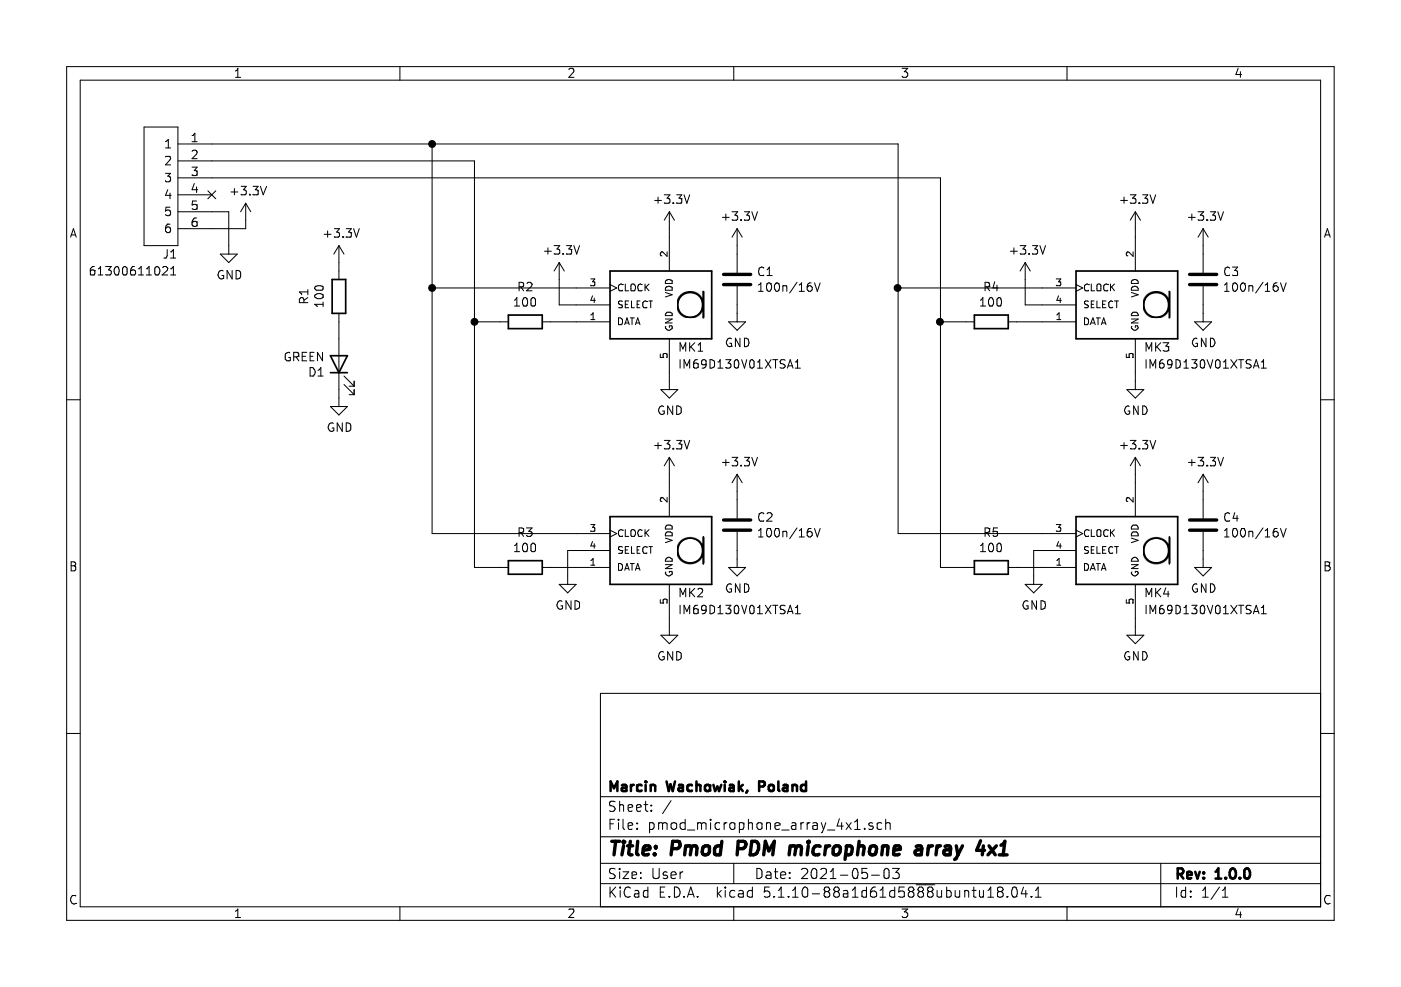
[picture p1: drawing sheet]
EESchema Schematic File Version 4
EELAYER 30 0
EELAYER END
$Descr User 8268 5827
encoding utf-8
Sheet 1 1
Title "Pmod PDM microphone array 4x1"
Date "2021-05-03"
Rev "1.0.0"
Comp "Marcin Wachowiak, Poland"
Comment1 ""
Comment2 ""
Comment3 ""
Comment4 ""
$EndDescr
$Comp
L pmod_microphone_array:61300611021 J1
U 1 1
P 1250 850
F 0 "J1" H 1450 200 50  0000 L CNN
F 1 "61300611021" H 1450 100 50  0000 L CNN
F 2 "pmod_microphone_array:61300611021" H 1700 700 50  0001 L CNN
F 3 "https://katalog.we-online.de/em/datasheet/6130xx11021.pdf" H 1700 600 50  0001 L CNN
F 4 "Wurth Elektronik WR-PHD 6130, 2.54mm Pitch, 6 Way, 1 Row, Right Angle Pin Header, Through Hole" H 1700 500 50  0001 L CNN "Description"
F 5 "2.54" H 1700 400 50  0001 L CNN "Height"
F 6 "Wurth Elektronik" H 1700 300 50  0001 L CNN "Manufacturer_Name"
F 7 "61300611021" H 1700 200 50  0001 L CNN "Manufacturer_Part_Number"
F 8 "710-61300611021" H 1700 100 50  0001 L CNN "Mouser Part Number"
F 9 "https://www.mouser.co.uk/ProductDetail/Wurth-Elektronik/61300611021/?qs=PhR8RmCirEaego3UjbXiZA%3D%3D" H 1700 0   50  0001 L CNN "Mouser Price/Stock"
F 10 "" H 1700 -100 50  0001 L CNN "Arrow Part Number"
F 11 "" H 1700 -200 50  0001 L CNN "Arrow Price/Stock"
	1    1250 850 
	-1   0    0    -1  
$EndComp
$Comp
L pmod_microphone_array:IM69D130V01XTSA1 MK1
U 1 1
P 3900 1800
F 0 "MK1" H 4000 1550 50  0000 L CNN
F 1 "IM69D130V01XTSA1" H 4000 1450 50  0000 L CNN
F 2 "pmod_microphone_array:IM69D130V01XTSA1" H 3450 1350 50  0001 L BNN
F 3 "" H 3450 1350 50  0001 L BNN
F 4 "IM69D130V01XTSA1" H 3800 1450 50  0001 C CNN "Manufacturer_Part_Number"
	1    3900 1800
	1    0    0    -1  
$EndComp
$Comp
L Device:C C1
U 1 1
P 4350 1650
F 0 "C1" H 4465 1696 50  0000 L CNN
F 1 "100n/16V" H 4465 1605 50  0000 L CNN
F 2 "Capacitor_SMD:C_0603_1608Metric" H 4388 1500 50  0001 C CNN
F 3 "~" H 4350 1650 50  0001 C CNN
	1    4350 1650
	1    0    0    -1  
$EndComp
$Comp
L Device:LED D1
U 1 1
P 2000 2150
F 0 "D1" V 1947 2230 50  0000 L CNN
F 1 "GREEN" V 2038 2230 50  0000 L CNN
F 2 "LED_SMD:LED_0603_1608Metric" H 2000 2150 50  0001 C CNN
F 3 "~" H 2000 2150 50  0001 C CNN
	1    2000 2150
	0    -1   -1   0   
$EndComp
$Comp
L Device:R R2
U 1 1
P 3100 1900
F 0 "R2" V 2893 1900 50  0000 C CNN
F 1 "100" V 2984 1900 50  0000 C CNN
F 2 "Resistor_SMD:R_0603_1608Metric" V 3030 1900 50  0001 C CNN
F 3 "~" H 3100 1900 50  0001 C CNN
	1    3100 1900
	0    1    1    0   
$EndComp
$Comp
L Device:R R3
U 1 1
P 3100 3350
F 0 "R3" V 2893 3350 50  0000 C CNN
F 1 "100" V 2984 3350 50  0000 C CNN
F 2 "Resistor_SMD:R_0603_1608Metric" V 3030 3350 50  0001 C CNN
F 3 "~" H 3100 3350 50  0001 C CNN
	1    3100 3350
	0    1    1    0   
$EndComp
$Comp
L Device:C C2
U 1 1
P 4350 3100
F 0 "C2" H 4465 3146 50  0000 L CNN
F 1 "100n/16V" H 4465 3055 50  0000 L CNN
F 2 "Capacitor_SMD:C_0603_1608Metric" H 4388 2950 50  0001 C CNN
F 3 "~" H 4350 3100 50  0001 C CNN
	1    4350 3100
	1    0    0    -1  
$EndComp
Wire Wire Line
	3950 2800 3950 2850
Wire Wire Line
	3950 2200 3950 2250
Wire Wire Line
	3400 1900 3250 1900
Wire Wire Line
	3400 3350 3250 3350
$Comp
L power:+3.3V #PWR0101
U 1 1
P 1450 1300
F 0 "#PWR0101" H 1450 1150 50  0001 C CNN
F 1 "+3.3V" H 1465 1473 50  0000 C CNN
F 2 "" H 1450 1300 50  0001 C CNN
F 3 "" H 1450 1300 50  0001 C CNN
	1    1450 1300
	1    0    0    -1  
$EndComp
$Comp
L power:GND #PWR0102
U 1 1
P 1350 1450
F 0 "#PWR0102" H 1350 1200 50  0001 C CNN
F 1 "GND" H 1355 1277 50  0000 C CNN
F 2 "" H 1350 1450 50  0001 C CNN
F 3 "" H 1350 1450 50  0001 C CNN
	1    1350 1450
	1    0    0    -1  
$EndComp
Wire Wire Line
	1250 1250 1350 1250
Wire Wire Line
	1350 1250 1350 1450
Wire Wire Line
	1250 1350 1450 1350
Wire Wire Line
	1450 1350 1450 1300
Wire Wire Line
	3400 3150 2550 3150
Wire Wire Line
	2950 3350 2800 3350
$Comp
L power:+3.3V #PWR0103
U 1 1
P 2000 1550
F 0 "#PWR0103" H 2000 1400 50  0001 C CNN
F 1 "+3.3V" H 2015 1723 50  0000 C CNN
F 2 "" H 2000 1550 50  0001 C CNN
F 3 "" H 2000 1550 50  0001 C CNN
	1    2000 1550
	1    0    0    -1  
$EndComp
$Comp
L power:GND #PWR0104
U 1 1
P 2000 2350
F 0 "#PWR0104" H 2000 2100 50  0001 C CNN
F 1 "GND" H 2005 2177 50  0000 C CNN
F 2 "" H 2000 2350 50  0001 C CNN
F 3 "" H 2000 2350 50  0001 C CNN
	1    2000 2350
	1    0    0    -1  
$EndComp
Wire Wire Line
	2000 1550 2000 1600
Wire Wire Line
	2000 1900 2000 2000
Wire Wire Line
	2000 2300 2000 2350
$Comp
L pmod_microphone_array:IM69D130V01XTSA1 MK2
U 1 1
P 3900 3250
F 0 "MK2" H 4000 3000 50  0000 L CNN
F 1 "IM69D130V01XTSA1" H 4000 2900 50  0000 L CNN
F 2 "pmod_microphone_array:IM69D130V01XTSA1" H 3450 2800 50  0001 L BNN
F 3 "" H 3450 2800 50  0001 L BNN
F 4 "IM69D130V01XTSA1" H 3800 2900 50  0001 C CNN "Manufacturer_Part_Number"
	1    3900 3250
	1    0    0    -1  
$EndComp
$Comp
L power:GND #PWR0105
U 1 1
P 3950 3700
F 0 "#PWR0105" H 3950 3450 50  0001 C CNN
F 1 "GND" H 3955 3527 50  0000 C CNN
F 2 "" H 3950 3700 50  0001 C CNN
F 3 "" H 3950 3700 50  0001 C CNN
	1    3950 3700
	1    0    0    -1  
$EndComp
$Comp
L power:GND #PWR0106
U 1 1
P 4350 3300
F 0 "#PWR0106" H 4350 3050 50  0001 C CNN
F 1 "GND" H 4355 3127 50  0000 C CNN
F 2 "" H 4350 3300 50  0001 C CNN
F 3 "" H 4350 3300 50  0001 C CNN
	1    4350 3300
	1    0    0    -1  
$EndComp
$Comp
L power:GND #PWR0107
U 1 1
P 3950 2250
F 0 "#PWR0107" H 3950 2000 50  0001 C CNN
F 1 "GND" H 3955 2077 50  0000 C CNN
F 2 "" H 3950 2250 50  0001 C CNN
F 3 "" H 3950 2250 50  0001 C CNN
	1    3950 2250
	1    0    0    -1  
$EndComp
$Comp
L power:GND #PWR0108
U 1 1
P 4350 1850
F 0 "#PWR0108" H 4350 1600 50  0001 C CNN
F 1 "GND" H 4355 1677 50  0000 C CNN
F 2 "" H 4350 1850 50  0001 C CNN
F 3 "" H 4350 1850 50  0001 C CNN
	1    4350 1850
	1    0    0    -1  
$EndComp
$Comp
L power:+3.3V #PWR0109
U 1 1
P 4350 2900
F 0 "#PWR0109" H 4350 2750 50  0001 C CNN
F 1 "+3.3V" H 4365 3073 50  0000 C CNN
F 2 "" H 4350 2900 50  0001 C CNN
F 3 "" H 4350 2900 50  0001 C CNN
	1    4350 2900
	1    0    0    -1  
$EndComp
$Comp
L power:+3.3V #PWR0110
U 1 1
P 3950 2800
F 0 "#PWR0110" H 3950 2650 50  0001 C CNN
F 1 "+3.3V" H 3965 2973 50  0000 C CNN
F 2 "" H 3950 2800 50  0001 C CNN
F 3 "" H 3950 2800 50  0001 C CNN
	1    3950 2800
	1    0    0    -1  
$EndComp
$Comp
L power:+3.3V #PWR0111
U 1 1
P 3950 1350
F 0 "#PWR0111" H 3950 1200 50  0001 C CNN
F 1 "+3.3V" H 3965 1523 50  0000 C CNN
F 2 "" H 3950 1350 50  0001 C CNN
F 3 "" H 3950 1350 50  0001 C CNN
	1    3950 1350
	1    0    0    -1  
$EndComp
$Comp
L power:+3.3V #PWR0112
U 1 1
P 4350 1450
F 0 "#PWR0112" H 4350 1300 50  0001 C CNN
F 1 "+3.3V" H 4365 1623 50  0000 C CNN
F 2 "" H 4350 1450 50  0001 C CNN
F 3 "" H 4350 1450 50  0001 C CNN
	1    4350 1450
	1    0    0    -1  
$EndComp
Wire Wire Line
	3400 1800 3300 1800
Wire Wire Line
	3950 1350 3950 1400
Wire Wire Line
	4350 1500 4350 1450
Wire Wire Line
	4350 1800 4350 1850
Wire Wire Line
	4350 2900 4350 2950
Wire Wire Line
	4350 3250 4350 3300
Wire Wire Line
	3950 3700 3950 3650
Wire Wire Line
	3400 3250 3350 3250
NoConn ~ 1250 1150
Wire Wire Line
	2550 1700 2550 3150
Wire Wire Line
	2950 1900 2800 1900
Connection ~ 2800 1900
Wire Wire Line
	2800 1900 2800 3350
Wire Wire Line
	2550 1700 3400 1700
$Comp
L Device:R R1
U 1 1
P 2000 1750
F 0 "R1" V 1793 1750 50  0000 C CNN
F 1 "100" V 1884 1750 50  0000 C CNN
F 2 "Resistor_SMD:R_0603_1608Metric" V 1930 1750 50  0001 C CNN
F 3 "~" H 2000 1750 50  0001 C CNN
	1    2000 1750
	1    0    0    -1  
$EndComp
Wire Wire Line
	3300 1800 3300 1650
Wire Wire Line
	3350 3250 3350 3400
$Comp
L power:+3.3V #PWR0113
U 1 1
P 3300 1650
F 0 "#PWR0113" H 3300 1500 50  0001 C CNN
F 1 "+3.3V" H 3315 1823 50  0000 C CNN
F 2 "" H 3300 1650 50  0001 C CNN
F 3 "" H 3300 1650 50  0001 C CNN
	1    3300 1650
	1    0    0    -1  
$EndComp
$Comp
L power:GND #PWR0114
U 1 1
P 3350 3400
F 0 "#PWR0114" H 3350 3150 50  0001 C CNN
F 1 "GND" H 3355 3227 50  0000 C CNN
F 2 "" H 3350 3400 50  0001 C CNN
F 3 "" H 3350 3400 50  0001 C CNN
	1    3350 3400
	1    0    0    -1  
$EndComp
$Comp
L pmod_microphone_array:IM69D130V01XTSA1 MK3
U 1 1
P 6650 1800
F 0 "MK3" H 6750 1550 50  0000 L CNN
F 1 "IM69D130V01XTSA1" H 6750 1450 50  0000 L CNN
F 2 "pmod_microphone_array:IM69D130V01XTSA1" H 6200 1350 50  0001 L BNN
F 3 "" H 6200 1350 50  0001 L BNN
F 4 "IM69D130V01XTSA1" H 6550 1450 50  0001 C CNN "Manufacturer_Part_Number"
	1    6650 1800
	1    0    0    -1  
$EndComp
$Comp
L Device:C C3
U 1 1
P 7100 1650
F 0 "C3" H 7215 1696 50  0000 L CNN
F 1 "100n/16V" H 7215 1605 50  0000 L CNN
F 2 "Capacitor_SMD:C_0603_1608Metric" H 7138 1500 50  0001 C CNN
F 3 "~" H 7100 1650 50  0001 C CNN
	1    7100 1650
	1    0    0    -1  
$EndComp
$Comp
L Device:R R4
U 1 1
P 5850 1900
F 0 "R4" V 5643 1900 50  0000 C CNN
F 1 "100" V 5734 1900 50  0000 C CNN
F 2 "Resistor_SMD:R_0603_1608Metric" V 5780 1900 50  0001 C CNN
F 3 "~" H 5850 1900 50  0001 C CNN
	1    5850 1900
	0    1    1    0   
$EndComp
$Comp
L Device:R R5
U 1 1
P 5850 3350
F 0 "R5" V 5643 3350 50  0000 C CNN
F 1 "100" V 5734 3350 50  0000 C CNN
F 2 "Resistor_SMD:R_0603_1608Metric" V 5780 3350 50  0001 C CNN
F 3 "~" H 5850 3350 50  0001 C CNN
	1    5850 3350
	0    1    1    0   
$EndComp
$Comp
L Device:C C4
U 1 1
P 7100 3100
F 0 "C4" H 7215 3146 50  0000 L CNN
F 1 "100n/16V" H 7215 3055 50  0000 L CNN
F 2 "Capacitor_SMD:C_0603_1608Metric" H 7138 2950 50  0001 C CNN
F 3 "~" H 7100 3100 50  0001 C CNN
	1    7100 3100
	1    0    0    -1  
$EndComp
Wire Wire Line
	6700 2800 6700 2850
Wire Wire Line
	6700 2200 6700 2250
Wire Wire Line
	6150 1900 6000 1900
Wire Wire Line
	6150 3350 6000 3350
Wire Wire Line
	6150 3150 5300 3150
Wire Wire Line
	5700 3350 5550 3350
$Comp
L pmod_microphone_array:IM69D130V01XTSA1 MK4
U 1 1
P 6650 3250
F 0 "MK4" H 6750 3000 50  0000 L CNN
F 1 "IM69D130V01XTSA1" H 6750 2900 50  0000 L CNN
F 2 "pmod_microphone_array:IM69D130V01XTSA1" H 6200 2800 50  0001 L BNN
F 3 "" H 6200 2800 50  0001 L BNN
F 4 "IM69D130V01XTSA1" H 6550 2900 50  0001 C CNN "Manufacturer_Part_Number"
	1    6650 3250
	1    0    0    -1  
$EndComp
$Comp
L power:GND #PWR0115
U 1 1
P 6700 3700
F 0 "#PWR0115" H 6700 3450 50  0001 C CNN
F 1 "GND" H 6705 3527 50  0000 C CNN
F 2 "" H 6700 3700 50  0001 C CNN
F 3 "" H 6700 3700 50  0001 C CNN
	1    6700 3700
	1    0    0    -1  
$EndComp
$Comp
L power:GND #PWR0116
U 1 1
P 7100 3300
F 0 "#PWR0116" H 7100 3050 50  0001 C CNN
F 1 "GND" H 7105 3127 50  0000 C CNN
F 2 "" H 7100 3300 50  0001 C CNN
F 3 "" H 7100 3300 50  0001 C CNN
	1    7100 3300
	1    0    0    -1  
$EndComp
$Comp
L power:GND #PWR0117
U 1 1
P 6700 2250
F 0 "#PWR0117" H 6700 2000 50  0001 C CNN
F 1 "GND" H 6705 2077 50  0000 C CNN
F 2 "" H 6700 2250 50  0001 C CNN
F 3 "" H 6700 2250 50  0001 C CNN
	1    6700 2250
	1    0    0    -1  
$EndComp
$Comp
L power:GND #PWR0118
U 1 1
P 7100 1850
F 0 "#PWR0118" H 7100 1600 50  0001 C CNN
F 1 "GND" H 7105 1677 50  0000 C CNN
F 2 "" H 7100 1850 50  0001 C CNN
F 3 "" H 7100 1850 50  0001 C CNN
	1    7100 1850
	1    0    0    -1  
$EndComp
$Comp
L power:+3.3V #PWR0119
U 1 1
P 7100 2900
F 0 "#PWR0119" H 7100 2750 50  0001 C CNN
F 1 "+3.3V" H 7115 3073 50  0000 C CNN
F 2 "" H 7100 2900 50  0001 C CNN
F 3 "" H 7100 2900 50  0001 C CNN
	1    7100 2900
	1    0    0    -1  
$EndComp
$Comp
L power:+3.3V #PWR0120
U 1 1
P 6700 2800
F 0 "#PWR0120" H 6700 2650 50  0001 C CNN
F 1 "+3.3V" H 6715 2973 50  0000 C CNN
F 2 "" H 6700 2800 50  0001 C CNN
F 3 "" H 6700 2800 50  0001 C CNN
	1    6700 2800
	1    0    0    -1  
$EndComp
$Comp
L power:+3.3V #PWR0121
U 1 1
P 6700 1350
F 0 "#PWR0121" H 6700 1200 50  0001 C CNN
F 1 "+3.3V" H 6715 1523 50  0000 C CNN
F 2 "" H 6700 1350 50  0001 C CNN
F 3 "" H 6700 1350 50  0001 C CNN
	1    6700 1350
	1    0    0    -1  
$EndComp
$Comp
L power:+3.3V #PWR0122
U 1 1
P 7100 1450
F 0 "#PWR0122" H 7100 1300 50  0001 C CNN
F 1 "+3.3V" H 7115 1623 50  0000 C CNN
F 2 "" H 7100 1450 50  0001 C CNN
F 3 "" H 7100 1450 50  0001 C CNN
	1    7100 1450
	1    0    0    -1  
$EndComp
Wire Wire Line
	6150 1800 6050 1800
Wire Wire Line
	6700 1350 6700 1400
Wire Wire Line
	7100 1500 7100 1450
Wire Wire Line
	7100 1800 7100 1850
Wire Wire Line
	7100 2900 7100 2950
Wire Wire Line
	7100 3250 7100 3300
Wire Wire Line
	6700 3700 6700 3650
Wire Wire Line
	6150 3250 6100 3250
Wire Wire Line
	5300 1700 5300 3150
Wire Wire Line
	5700 1900 5550 1900
Connection ~ 5550 1900
Wire Wire Line
	5550 1900 5550 3350
Wire Wire Line
	5300 1700 6150 1700
Wire Wire Line
	6050 1800 6050 1650
Wire Wire Line
	6100 3250 6100 3400
$Comp
L power:+3.3V #PWR0123
U 1 1
P 6050 1650
F 0 "#PWR0123" H 6050 1500 50  0001 C CNN
F 1 "+3.3V" H 6065 1823 50  0000 C CNN
F 2 "" H 6050 1650 50  0001 C CNN
F 3 "" H 6050 1650 50  0001 C CNN
	1    6050 1650
	1    0    0    -1  
$EndComp
$Comp
L power:GND #PWR0124
U 1 1
P 6100 3400
F 0 "#PWR0124" H 6100 3150 50  0001 C CNN
F 1 "GND" H 6105 3227 50  0000 C CNN
F 2 "" H 6100 3400 50  0001 C CNN
F 3 "" H 6100 3400 50  0001 C CNN
	1    6100 3400
	1    0    0    -1  
$EndComp
Connection ~ 5300 1700
Wire Wire Line
	1250 850  2550 850 
Wire Wire Line
	2550 850  2550 1700
Connection ~ 2550 1700
Wire Wire Line
	2550 850  5300 850 
Wire Wire Line
	5300 850  5300 1700
Connection ~ 2550 850 
Wire Wire Line
	1250 950  2800 950 
Wire Wire Line
	2800 950  2800 1900
Wire Wire Line
	1250 1050 5550 1050
Wire Wire Line
	5550 1050 5550 1900
$EndSCHEMATC
